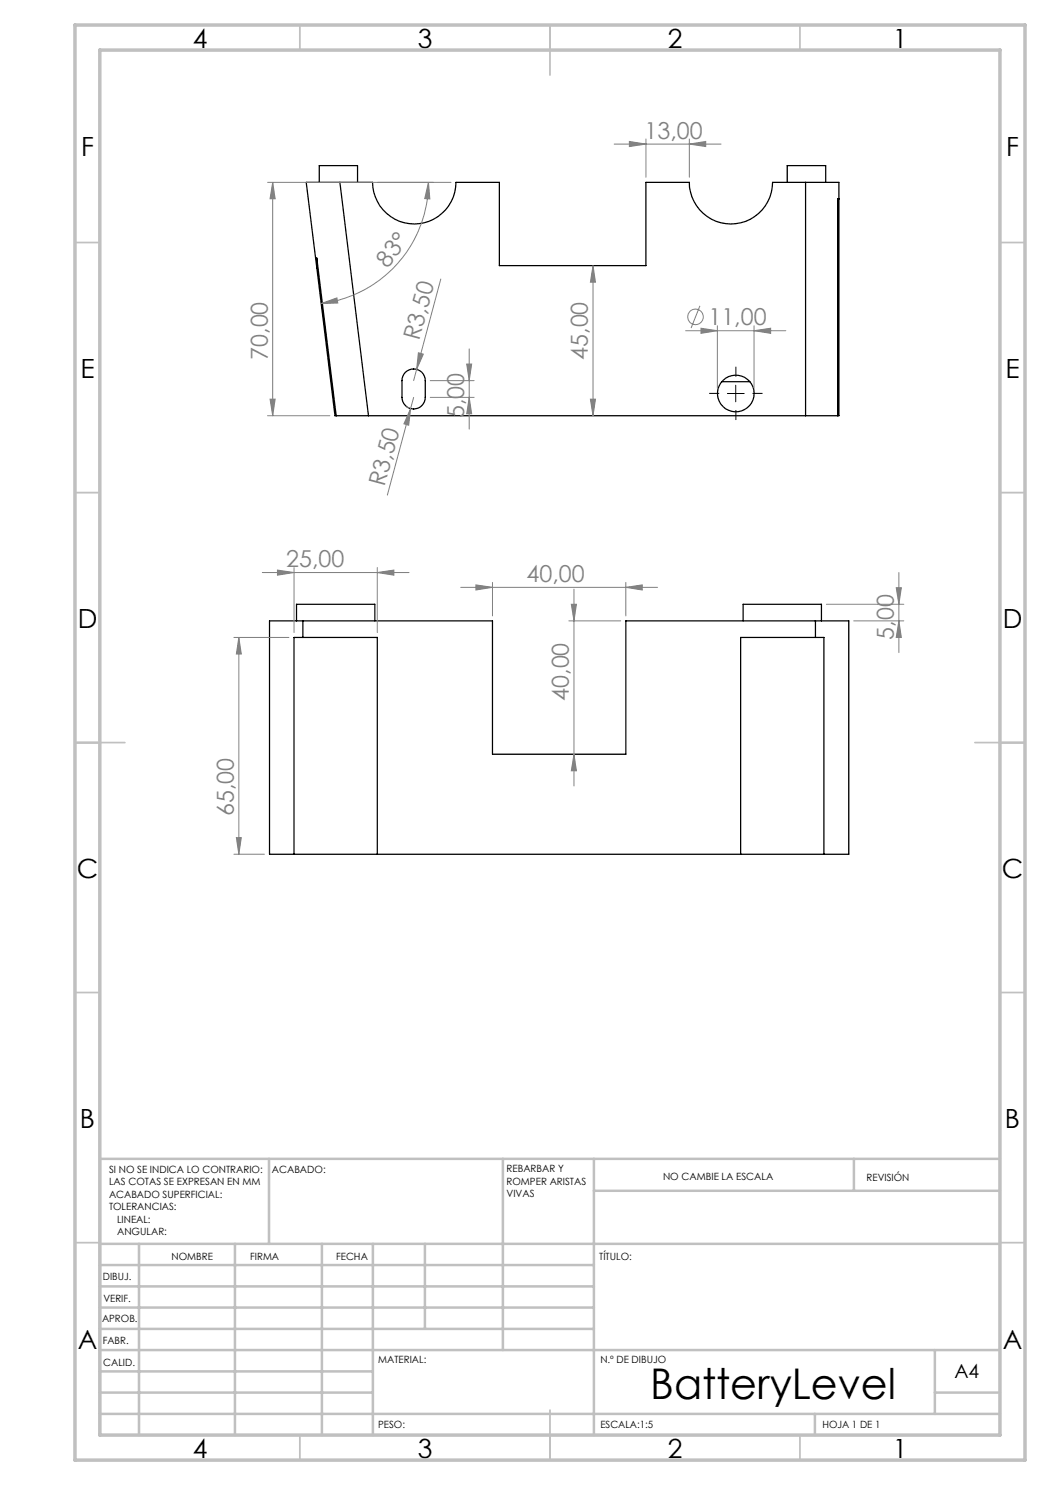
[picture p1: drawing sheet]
<svg xmlns="http://www.w3.org/2000/svg" width="210mm" height="297mm" viewBox="0 0 210 297" stroke-linecap="round" stroke-linejoin="round" font-family="sans-serif">
<g fill="none" stroke="#000" stroke-width=".25">
<path d="M63.9 36.5v-3.4h7.6v3.4M68 36.5h-6.8l5.8 46.6h.2M68 36.5h6.5a8.3 8.3 0 0 0 8.3 8.3 8.3 8.3 0 0 0 8.4-8.3h8.7v16.6h29.3v-16.6h8.7a8.3 8.3 0 0 0 8.3 8.3 8.3 8.3 0 0 0 8.3-8.3h6.6M68 36.5l5.7 46.6M157.4 36.5v-3.4h7.7v3.4M161.1 36.5h6.7v46.6h-.3M161.1 36.5v46.6M167.8 39.8h-.3v43.3M63.4 53.5v-1.9l3.8 31.5M81.1 74.5a2.34 2.34 0 0 1 2.5-.5 2.34 2.34 0 0 1 1.5 2.1v3.4a2.33 2.33 0 0 1-2.4 2.3 2.33 2.33 0 0 1-2.3-2.3v-3.4a2.48 2.48 0 0 1 .7-1.6zM144.4 76.3h5.6M67.2 83.1h6.5"/>
<path d="M73.7 83.1h87.4M161.1 83.1h6.4M59.3 124.2v-3.3h15.7v3.3M60.6 124.2h-6.7v46.6h4.9M60.6 127.5h-1.8v43.3M60.6 124.2h37.9v26.6h26.7v-26.6h37.9M60.6 124.2v3.3M60.6 127.5h14.9v43.3M148.6 124.2v-3.3h15.7v3.3M163.1 124.2h6.7v46.6h-5M163.1 127.5h1.7v43.3M163.1 124.2v3.3"/>
<path d="M163.1 127.5h-15v43.3M58.8 170.8h106"/>
<circle cx="147.1" cy="78.7" r="3.7"/>
</g>
<g fill="none" stroke="#808080" stroke-width=".2">
<path d="M53.5 36.5h36.7M54.5 36.5v46.6M54.5 36.5l.5 3.3h-1zM85.7 36.5l.3 3.3-1.1-.1zM85.7 36.5a24.4 24.4 0 0 1-21.5 24.2M122.8 28.8h21.4M125.9 28.3l3.3 .5-3.3 .5zM129.2 27.8v7.7M137.9 28.8l3.2-.5v1zM137.9 27.8v7.7M88.2 55.8l-5.5 20.3M118.6 53.1l.5 3.3h-1z"/>
<path d="M118.6 53.1v30M54 79.8h1l-.5 3.3zM64.2 60.7l3.2-1.1 .2 1zM82.7 79.5l-.6 2.2M83.7 70.6l1 .2-1.4 3.1zM86 76.1h8.8M86 79.5h8.8M93.3 72.8h1l-.5 3.3zM93.8 69.8v16M93.8 79.5l.5 3.3h-1zM118.1 79.8h1l-.5 3.3zM137.1 66.1h20.1"/>
<path d="M140 61.2l-1.8 4.4M140.2 65.6l3.3 .5-3.3 .6zM143.5 65.2v12.5M150.8 66.1l3.3-.5v1.1zM150.8 65.2v12.5M53.5 83.1h12.5M81.3 81.3l.5 .3M82.1 81.7l-.4 3.4-.9-.3zM82.1 81.7l-4.6 17.3M52.5 114.5h29.3M55.5 114l3.3 .5-3.3 .5zM58.8 113.5v13"/>
<path d="M75.5 114.5l3.3-.5v1zM75.5 113.5v13M92.1 117.5h39.4M95.2 117l3.3 .5-3.3 .5zM98.5 116.5v6.7M114.8 117.8v39.4M125.2 117.5l3.2-.5v1zM125.2 116.5v6.7M179.2 117.5h1.1l-.5 3.4zM179.8 114.5v16M46.8 127.5h11M47.8 127.5l.5 3.3h-1z"/>
<path d="M47.8 127.5v43.3M113.8 124.2h10.3M114.3 120.9h1l-.5 3.3zM165.3 120.9h15.5M170.7 124.2h10.1M179.8 124.2l.5 3.3h-1.1zM114.8 150.8l.5 3.4h-1zM46.8 170.8h6.1M47.3 167.5h1l-.5 3.3z"/>
<circle cx="139.1" cy="63.4" r="1.55"/>
</g>
<path d="M143.8 78.7h-2M147.2 75.3v-2M150.5 78.7h2M147.2 82v2" fill="none" stroke="#000" stroke-width=".2" stroke-dasharray="15.2 1.3 1.3 1.3" stroke-linecap="butt"/>
<path d="M145.5 78.7h3.3M147.1 77v3.4" fill="none" stroke="#000" stroke-width=".2"/>
<g fill="none" stroke="#c0c0c0" stroke-width=".35">
<path d="M60 5v5M110 5v10M160 5v5M15 48.5h5M200 48.5h5M15 98.5h5M200 98.5h5M15 148.5h10M195 148.5h10M15 198.5h5M200 198.5h5M15 248.5h5"/>
<path d="M200 248.5h5M60 287v5M110 282v10M160 287v5"/>
</g>
<g fill="none" stroke="#c0c0c0" stroke-width=".5">
<path d="M53.8 231.8v17M100.6 231.8v38.2M118.8 231.8v55.2M118.8 238.2h81.2M170.8 231.8v6.4M200 231.8h-180v55.2M20 248.8h180M20 257.3h98.8M20 253h98.8M27.8 248.8v38.2M47 248.8v38.2M64.4 248.8v38.2"/>
<path d="M74.6 248.8v38.2M85 248.8v17M20 265.8h98.8M20 261.5h98.8M20 278.5h54.6M20 274.3h54.6M20 270h180M187 278.5h13M187 270v12.8M20 282.8h180M163 282.8v4.2"/>
</g>
<path d="M15 5h190v287h-190zM20 10h180v277h-180z" fill="none" stroke="#c0c0c0" stroke-width=".7"/>
<g fill="#808080">
<path d="M82.1 81.7l-.4 3.4-.9-.3z"/>
<path d="M83.7 70.6l1 .2-1.4 3.1z"/>
<path d="M140.2 65.6l3.3 .5-3.3 .6zM150.8 66.1l3.3-.5v1.1zM125.9 28.3l3.3 .5-3.3 .5zM137.9 28.8l3.2-.5v1zM55.5 114l3.3 .5-3.3 .5zM75.5 114.5l3.3-.5v1zM95.2 117l3.3 .5-3.3 .5zM125.2 117.5l3.2-.5v1z"/>
<path d="M64.2 60.7l3.2-1.1 .2 1zM85.7 36.5l.3 3.3-1.1-.1z"/>
<path d="M114.8 150.8l.5 3.4h-1zM114.3 120.9h1l-.5 3.3z"/>
<path d="M93.3 72.8h1l-.5 3.3zM93.8 79.5l.5 3.3h-1zM118.6 53.1l.5 3.3h-1zM118.1 79.8h1l-.5 3.3zM54.5 36.5l.5 3.3h-1zM54 79.8h1l-.5 3.3zM47.8 127.5l.5 3.3h-1zM47.3 167.5h1l-.5 3.3zM179.2 117.5h1.1l-.5 3.4zM179.8 124.2l.5 3.3h-1.1z"/>
</g>
<text font-size="8.5" x="130.1" y="279.7">BatteryLevel</text>
<g font-size="5.3">
<text x="38.5" y="9.5">4</text>
<text x="83.5" y="9.5">3</text>
<text x="133.6" y="9.5">2</text>
<text x="178.6" y="9.5">1</text>
<text x="16.2" y="31.3">F</text>
<text x="201.2" y="31.3">F</text>
<text x="16.1" y="75.5">E</text>
<text x="201.1" y="75.5">E</text>
<text x="15.5" y="125.5">D</text>
<text x="200.5" y="125.5">D</text>
<text x="15.4" y="175.5">C</text>
<text x="200.4" y="175.5">C</text>
<text x="16" y="225.5">B</text>
<text x="201" y="225.5">B</text>
<text x="15.5" y="269.8">A</text>
<text x="200.5" y="269.8">A</text>
<text x="38.5" y="291.5">4</text>
<text x="83.5" y="291.5">3</text>
<text x="133.6" y="291.5">2</text>
<text x="178.6" y="291.5">1</text>
</g>
<g font-size="4.7" fill="#808080">
<text x="128.9" y="27.8">13,00</text>
<text x="77.5" y="53.7" transform="rotate(-52 77.5 53.7)">83°</text>
<text x="141.7" y="65.1">11,00</text>
<text x="53.5" y="72" transform="rotate(-90 53.5 72)">70,00</text>
<text x="83.8" y="68.3" transform="rotate(-75 83.8 68.3)">R3,50</text>
<text x="117.6" y="72" transform="rotate(-90 117.6 72)">45,00</text>
<text x="92.8" y="83.6" transform="rotate(-90 92.8 83.6)">5,00</text>
<text x="76.9" y="97.5" transform="rotate(-75 76.9 97.5)">R3,50</text>
<text x="57.2" y="113.5">25,00</text>
<text x="105.3" y="116.5">40,00</text>
<text x="178.8" y="127.9" transform="rotate(-90 178.8 127.9)">5,00</text>
<text x="113.8" y="140.2" transform="rotate(-90 113.8 140.2)">40,00</text>
<text x="46.8" y="163.2" transform="rotate(-90 46.8 163.2)">65,00</text>
</g>
<text font-size="3.9" x="190.9" y="275.5">A4</text>
<g font-size="2">
<text x="21.8" y="234.6">SI NO SE INDICA LO CONTRARIO:</text>
<text x="21.8" y="237.1">LAS COTAS SE EXPRESAN EN MM</text>
<text x="21.8" y="239.6">ACABADO SUPERFICIAL:</text>
<text x="54.4" y="234.6">ACABADO:</text>
<text x="101.3" y="234.5">REBARBAR Y</text>
<text x="101.3" y="237">ROMPER ARISTAS</text>
<text x="101.3" y="239.5">VIVAS</text>
<text x="132.6" y="236">NO CAMBIE LA ESCALA</text>
<text x="173.3" y="236.2">REVISIÓN</text>
<text x="21.8" y="242.1">TOLERANCIAS:</text>
<text x="23.4" y="244.6">LINEAL:</text>
<text x="23.4" y="247.1">ANGULAR:</text>
<text x="34.3" y="252">NOMBRE</text>
<text x="50" y="251.9">FIRMA</text>
<text x="67.2" y="251.9">FECHA</text>
<text x="119.9" y="251.9">TÍTULO:</text>
<text x="20.6" y="256.1">DIBUJ.</text>
<text x="20.7" y="260.3">VERIF.</text>
<text x="20.4" y="264.4">APROB.</text>
<text x="20.5" y="268.8">FABR.</text>
<text x="20.7" y="273.1">CALID.</text>
<text x="75.6" y="272.5">MATERIAL:</text>
<text x="120.1" y="272.5">N.º DE DIBUJO</text>
<text x="75.6" y="285.5">PESO:</text>
<text x="120.1" y="285.6">ESCALA:1:5</text>
<text x="164.5" y="285.6">HOJA 1 DE 1</text>
</g>
</svg>
